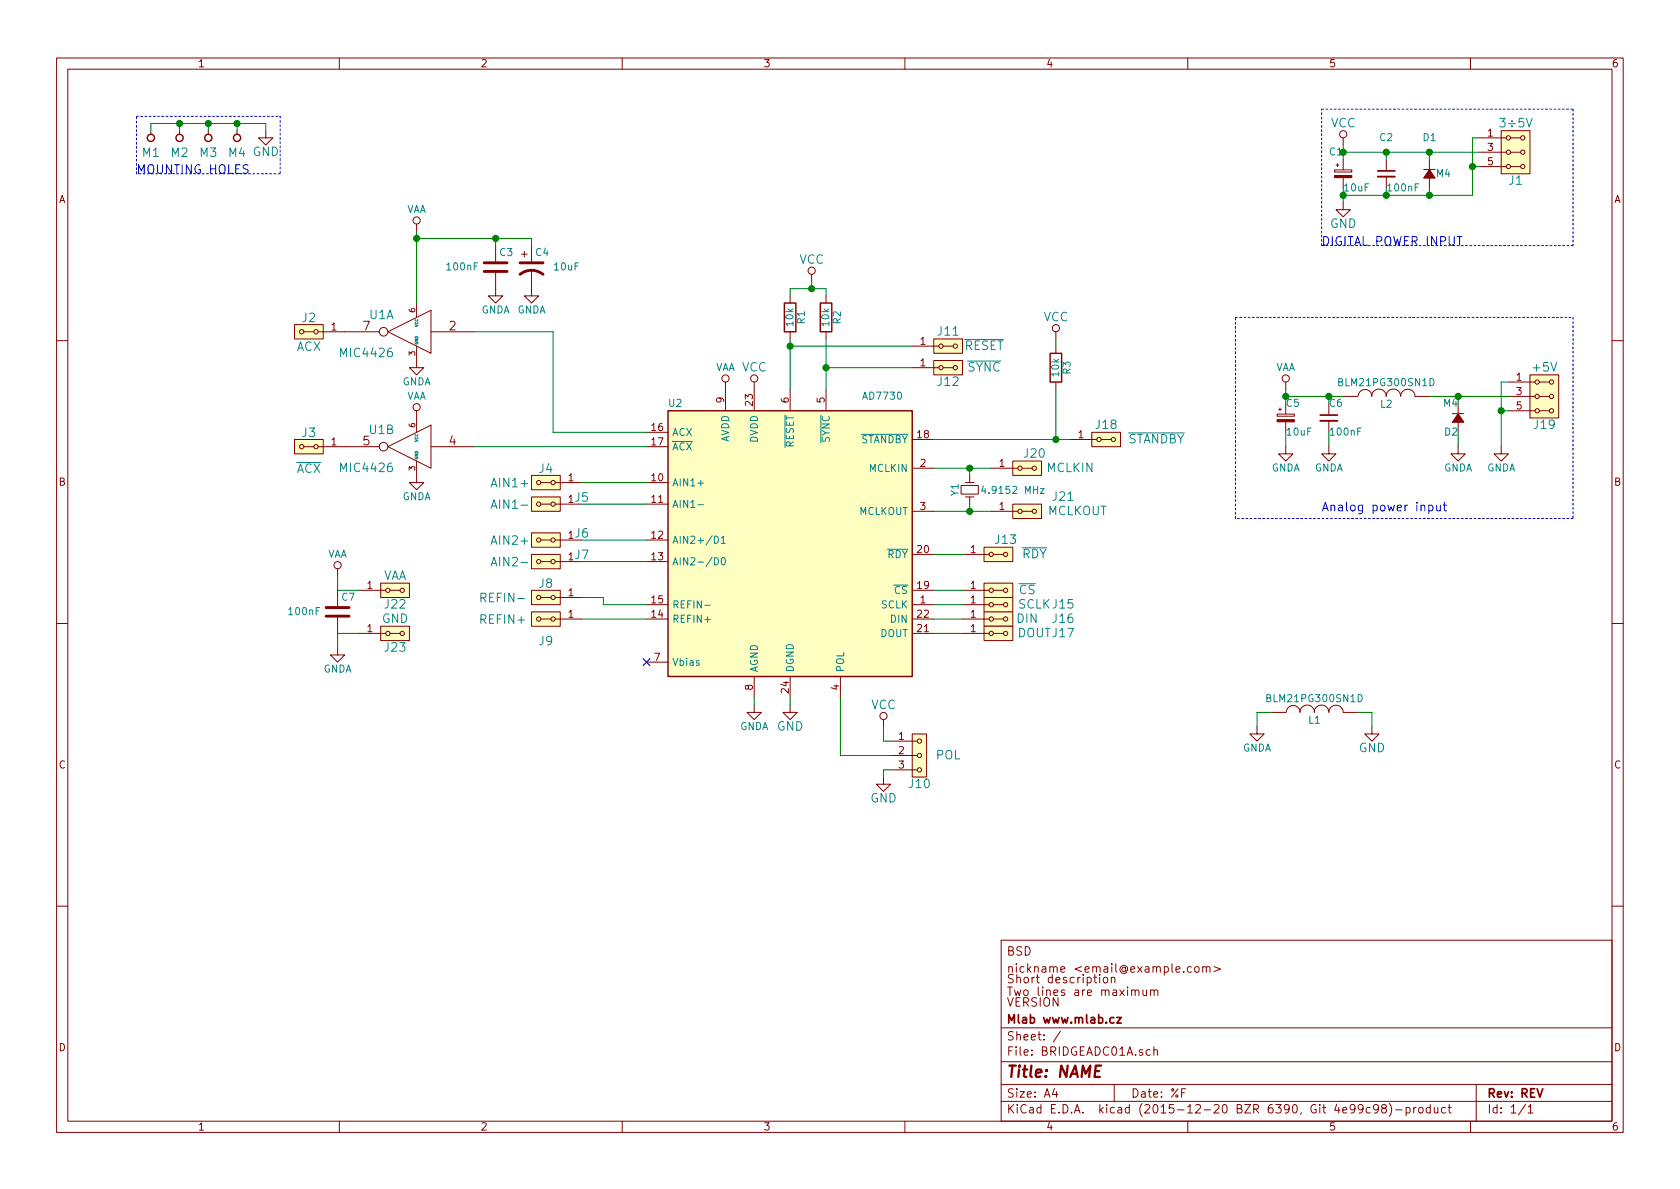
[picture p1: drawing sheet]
EESchema Schematic File Version 2
LIBS:74xgxx
LIBS:74xx
LIBS:ac-dc
LIBS:actel
LIBS:Altera
LIBS:analog_devices
LIBS:analog_switches
LIBS:atmel
LIBS:audio
LIBS:brooktre
LIBS:cmos4000
LIBS:cmos_ieee
LIBS:conn
LIBS:contrib
LIBS:cypress
LIBS:dc-dc
LIBS:device
LIBS:digital-audio
LIBS:diode
LIBS:display
LIBS:dsp
LIBS:elec-unifil
LIBS:ESD_Protection
LIBS:ftdi
LIBS:gennum
LIBS:graphic
LIBS:hc11
LIBS:intel
LIBS:interface
LIBS:ir
LIBS:Lattice
LIBS:linear
LIBS:logo
LIBS:maxim
LIBS:memory
LIBS:microchip_dspic33dsc
LIBS:microchip
LIBS:microchip_pic10mcu
LIBS:microchip_pic12mcu
LIBS:microchip_pic16mcu
LIBS:microchip_pic18mcu
LIBS:microchip_pic32mcu
LIBS:microcontrollers
LIBS:mlab_header
LIBS:mlab_mechanical
LIBS:motorola
LIBS:msp430
LIBS:nordicsemi
LIBS:nxp_armmcu
LIBS:onsemi
LIBS:opto
LIBS:Oscillators
LIBS:philips
LIBS:powerint
LIBS:power
LIBS:Power_Management
LIBS:pspice
LIBS:references
LIBS:regul
LIBS:relays
LIBS:rfcom
LIBS:sensors
LIBS:silabs
LIBS:siliconi
LIBS:stm32
LIBS:stm8
LIBS:supertex
LIBS:switches
LIBS:texas
LIBS:transf
LIBS:transistors
LIBS:ttl_ieee
LIBS:valves
LIBS:video
LIBS:Xicor
LIBS:xilinx
LIBS:Zilog
LIBS:adc-dac
LIBS:motor_drivers
LIBS:BRIDGEADC01A-cache
EELAYER 25 0
EELAYER END
$Descr A4 11693 8268
encoding utf-8
Sheet 1 1
Title "NAME"
Date "%F"
Rev "REV"
Comp "Mlab www.mlab.cz"
Comment1 "VERSION"
Comment2 "Short description \\nTwo lines are maximum"
Comment3 "nickname <email@example.com>"
Comment4 "BSD"
$EndDescr
$Comp
L HEADER_2x03_PARALLEL J1
U 1 1
P 10550 1050
F 0 "J1" H 10550 850 60  0000 C CNN
F 1 "3÷5V" H 10550 1250 60  0000 C CNN
F 2 "Mlab_Pin_Headers:Straight_2x03" H 10550 1150 60  0001 C CNN
F 3 "" H 10550 1150 60  0000 C CNN
	1    10550 1050
	1    0    0    -1  
$EndComp
$Comp
L VCC #PWR01
U 1 1
P 9350 1000
F 0 "#PWR01" H 9350 850 60  0001 C CNN
F 1 "VCC" H 9350 1150 60  0000 C CNN
F 2 "" H 9350 1000 60  0000 C CNN
F 3 "" H 9350 1000 60  0000 C CNN
	1    9350 1000
	1    0    0    -1  
$EndComp
$Comp
L GND #PWR02
U 1 1
P 9350 1400
F 0 "#PWR02" H 9350 1150 60  0001 C CNN
F 1 "GND" H 9350 1250 60  0000 C CNN
F 2 "" H 9350 1400 60  0000 C CNN
F 3 "" H 9350 1400 60  0000 C CNN
	1    9350 1400
	1    0    0    -1  
$EndComp
Text Notes 9200 1700 0    60   ~ 0
DIGITAL POWER INPUT
$Comp
L HOLE M1
U 1 1
P 1050 950
F 0 "M1" V 950 950 60  0000 C CNN
F 1 "HOLE" H 1050 850 60  0001 C CNN
F 2 "Mlab_Mechanical:MountingHole_3mm" H 1050 950 60  0001 C CNN
F 3 "" H 1050 950 60  0000 C CNN
	1    1050 950 
	0    -1   -1   0   
$EndComp
$Comp
L HOLE M2
U 1 1
P 1250 950
F 0 "M2" V 1150 950 60  0000 C CNN
F 1 "HOLE" H 1250 850 60  0001 C CNN
F 2 "Mlab_Mechanical:MountingHole_3mm" H 1250 950 60  0001 C CNN
F 3 "" H 1250 950 60  0000 C CNN
	1    1250 950 
	0    -1   -1   0   
$EndComp
$Comp
L HOLE M3
U 1 1
P 1450 950
F 0 "M3" V 1350 950 60  0000 C CNN
F 1 "HOLE" H 1450 850 60  0001 C CNN
F 2 "Mlab_Mechanical:MountingHole_3mm" H 1450 950 60  0001 C CNN
F 3 "" H 1450 950 60  0000 C CNN
	1    1450 950 
	0    -1   -1   0   
$EndComp
$Comp
L HOLE M4
U 1 1
P 1650 950
F 0 "M4" V 1550 950 60  0000 C CNN
F 1 "HOLE" H 1650 850 60  0001 C CNN
F 2 "Mlab_Mechanical:MountingHole_3mm" H 1650 950 60  0001 C CNN
F 3 "" H 1650 950 60  0000 C CNN
	1    1650 950 
	0    -1   -1   0   
$EndComp
$Comp
L GND #PWR03
U 1 1
P 1850 900
F 0 "#PWR03" H 1850 650 60  0001 C CNN
F 1 "GND" H 1850 750 60  0000 C CNN
F 2 "" H 1850 900 60  0000 C CNN
F 3 "" H 1850 900 60  0000 C CNN
	1    1850 900 
	1    0    0    -1  
$EndComp
Wire Wire Line
	1850 850  1850 900 
Wire Wire Line
	1050 850  1850 850 
Wire Wire Line
	1050 850  1050 900 
Wire Wire Line
	1250 900  1250 850 
Connection ~ 1250 850 
Wire Wire Line
	1450 900  1450 850 
Connection ~ 1450 850 
Wire Wire Line
	1650 900  1650 850 
Connection ~ 1650 850 
Wire Notes Line
	950  800  1950 800 
Wire Notes Line
	1950 800  1950 1200
Wire Notes Line
	1950 1200 950  1200
Wire Notes Line
	950  1200 950  800 
Text Notes 950  1200 0    60   ~ 0
MOUNTING HOLES
$Comp
L D_Small D1
U 1 1
P 9950 1200
F 0 "D1" V 9700 1250 50  0000 R CNN
F 1 "M4" V 9950 1350 50  0000 R CNN
F 2 "Diodes_SMD:SMA_Standard" V 9950 1200 60  0001 C CNN
F 3 "" V 9950 1200 60  0000 C CNN
	1    9950 1200
	0    1    1    0   
$EndComp
$Comp
L C_Small C2
U 1 1
P 9650 1200
F 0 "C2" H 9600 1450 50  0000 L CNN
F 1 "100nF" H 9650 1100 50  0000 L CNN
F 2 "Capacitors_SMD:C_0805" H 9650 1200 60  0001 C CNN
F 3 "" H 9650 1200 60  0000 C CNN
	1    9650 1200
	1    0    0    -1  
$EndComp
$Comp
L CP_Small C1
U 1 1
P 9350 1200
F 0 "C1" H 9250 1350 50  0000 L CNN
F 1 "10uF" H 9350 1100 50  0000 L CNN
F 2 "Capacitors_Tantalum_SMD:TantalC_SizeB_EIA-3528_Reflow" H 9350 1200 60  0001 C CNN
F 3 "" H 9350 1200 60  0000 C CNN
	1    9350 1200
	1    0    0    -1  
$EndComp
Wire Wire Line
	9350 1050 10300 1050
Wire Wire Line
	9350 1000 9350 1100
Connection ~ 9350 1050
Wire Wire Line
	9650 1100 9650 1050
Connection ~ 9650 1050
Wire Wire Line
	9950 1100 9950 1050
Connection ~ 9950 1050
Wire Wire Line
	10300 950  10250 950 
Wire Wire Line
	10250 950  10250 1350
Wire Wire Line
	10250 1350 9350 1350
Wire Wire Line
	9350 1300 9350 1400
Connection ~ 9350 1350
Wire Wire Line
	9650 1300 9650 1350
Connection ~ 9650 1350
Wire Wire Line
	9950 1300 9950 1350
Connection ~ 9950 1350
Wire Wire Line
	10300 1150 10250 1150
Connection ~ 10250 1150
Wire Notes Line
	10950 750  10950 1700
Wire Notes Line
	10950 1700 9200 1700
Wire Notes Line
	9200 1700 9200 750 
Wire Notes Line
	9200 750  10950 750 
$Comp
L AD7730 U2
U 1 1
P 5200 3500
F 0 "U2" H 4650 4200 50  0000 L CNN
F 1 "AD7730" H 6000 4250 50  0000 L CNN
F 2 "Housings_SSOP:TSSOP-24_4.4x7.8mm_Pitch0.65mm" H 5200 3500 50  0001 C CNN
F 3 "" H 5200 3500 50  0000 C CNN
	1    5200 3500
	1    0    0    -1  
$EndComp
NoConn ~ 4500 4600
$Comp
L GNDA #PWR04
U 1 1
P 5250 4900
F 0 "#PWR04" H 5250 4650 50  0001 C CNN
F 1 "GNDA" H 5250 4750 50  0000 C CNN
F 2 "" H 5250 4900 60  0000 C CNN
F 3 "" H 5250 4900 60  0000 C CNN
	1    5250 4900
	1    0    0    -1  
$EndComp
$Comp
L GND #PWR05
U 1 1
P 5500 4900
F 0 "#PWR05" H 5500 4650 60  0001 C CNN
F 1 "GND" H 5500 4750 60  0000 C CNN
F 2 "" H 5500 4900 60  0000 C CNN
F 3 "" H 5500 4900 60  0000 C CNN
	1    5500 4900
	1    0    0    -1  
$EndComp
$Comp
L Crystal_Small Y1
U 1 1
P 6750 3400
F 0 "Y1" H 6750 3500 50  0000 C CNN
F 1 "4.9152 MHz" V 6750 3100 50  0000 C CNN
F 2 "Crystals:Crystal_HC49-U_Vertical" H 6750 3400 60  0001 C CNN
F 3 "" H 6750 3400 60  0000 C CNN
	1    6750 3400
	0    -1   -1   0   
$EndComp
Wire Wire Line
	6750 3500 6750 3550
Wire Wire Line
	6500 3550 6900 3550
Wire Wire Line
	6500 3250 6900 3250
Wire Wire Line
	6750 3250 6750 3300
Wire Wire Line
	5500 4900 5500 4850
Wire Wire Line
	5250 4850 5250 4900
$Comp
L HEADER_2x03_PARALLEL J19
U 1 1
P 10750 2750
F 0 "J19" H 10750 2550 60  0000 C CNN
F 1 "+5V" H 10750 2950 60  0000 C CNN
F 2 "Mlab_Pin_Headers:Straight_2x03" H 10750 2850 60  0001 C CNN
F 3 "" H 10750 2850 60  0000 C CNN
	1    10750 2750
	1    0    0    -1  
$EndComp
Text Notes 9200 3550 0    60   ~ 0
Analog power input
$Comp
L D_Small D2
U 1 1
P 10150 2900
F 0 "D2" V 10250 2900 50  0000 R CNN
F 1 "M4" V 10050 2900 50  0000 R CNN
F 2 "Diodes_SMD:SMA_Standard" V 10150 2900 60  0001 C CNN
F 3 "" V 10150 2900 60  0000 C CNN
	1    10150 2900
	0    1    1    0   
$EndComp
$Comp
L C_Small C6
U 1 1
P 9250 2900
F 0 "C6" H 9250 3000 50  0000 L CNN
F 1 "100nF" H 9250 2800 50  0000 L CNN
F 2 "Capacitors_SMD:C_0805" H 9250 2900 60  0001 C CNN
F 3 "" H 9250 2900 60  0000 C CNN
	1    9250 2900
	1    0    0    -1  
$EndComp
$Comp
L CP_Small C5
U 1 1
P 8950 2900
F 0 "C5" H 8950 3000 50  0000 L CNN
F 1 "10uF" H 8950 2800 50  0000 L CNN
F 2 "Capacitors_Tantalum_SMD:TantalC_SizeB_EIA-3528_Reflow" H 8950 2900 60  0001 C CNN
F 3 "" H 8950 2900 60  0000 C CNN
	1    8950 2900
	1    0    0    -1  
$EndComp
Wire Wire Line
	8950 2700 8950 2800
Connection ~ 8950 2750
Wire Wire Line
	9250 2800 9250 2750
Connection ~ 9250 2750
Wire Wire Line
	10500 2650 10450 2650
Wire Wire Line
	10450 2650 10450 3100
Wire Wire Line
	8950 3000 8950 3100
Wire Wire Line
	10500 2850 10450 2850
Connection ~ 10450 2850
Wire Notes Line
	10950 2200 10950 3600
Wire Notes Line
	10950 3600 8600 3600
Wire Notes Line
	8600 3600 8600 2200
Wire Notes Line
	8600 2200 10950 2200
$Comp
L VAA #PWR07
U 1 1
P 8950 2700
F 0 "#PWR07" H 8950 2550 50  0001 C CNN
F 1 "VAA" H 8950 2850 50  0000 C CNN
F 2 "" H 8950 2700 60  0000 C CNN
F 3 "" H 8950 2700 60  0000 C CNN
	1    8950 2700
	1    0    0    -1  
$EndComp
$Comp
L VAA #PWR08
U 1 1
P 5050 2700
F 0 "#PWR08" H 5050 2550 50  0001 C CNN
F 1 "VAA" H 5050 2850 50  0000 C CNN
F 2 "" H 5050 2700 60  0000 C CNN
F 3 "" H 5050 2700 60  0000 C CNN
	1    5050 2700
	1    0    0    -1  
$EndComp
$Comp
L VCC #PWR09
U 1 1
P 5250 2700
F 0 "#PWR09" H 5250 2550 60  0001 C CNN
F 1 "VCC" H 5250 2850 60  0000 C CNN
F 2 "" H 5250 2700 60  0000 C CNN
F 3 "" H 5250 2700 60  0000 C CNN
	1    5250 2700
	1    0    0    -1  
$EndComp
$Comp
L HEADER_2x01_PARALLEL J4
U 1 1
P 3800 3350
F 0 "J4" H 3800 3250 60  0000 C CNN
F 1 "AIN1+" H 4050 3350 60  0000 C CNN
F 2 "Mlab_Pin_Headers:Straight_1x02" H 3800 3350 60  0001 C CNN
F 3 "" H 3800 3350 60  0000 C CNN
	1    3800 3350
	-1   0    0    1   
$EndComp
$Comp
L HEADER_2x01_PARALLEL J5
U 1 1
P 3800 3500
F 0 "J5" H 3550 3450 60  0000 C CNN
F 1 "AIN1-" H 4050 3500 60  0000 C CNN
F 2 "Mlab_Pin_Headers:Straight_1x02" H 3800 3500 60  0001 C CNN
F 3 "" H 3800 3500 60  0000 C CNN
	1    3800 3500
	-1   0    0    1   
$EndComp
Wire Wire Line
	4500 3500 4050 3500
Wire Wire Line
	4050 3350 4500 3350
$Comp
L HEADER_2x01_PARALLEL J6
U 1 1
P 3800 3750
F 0 "J6" H 3550 3700 60  0000 C CNN
F 1 "AIN2+" H 4050 3750 60  0000 C CNN
F 2 "Mlab_Pin_Headers:Straight_1x02" H 3800 3750 60  0001 C CNN
F 3 "" H 3800 3750 60  0000 C CNN
	1    3800 3750
	-1   0    0    1   
$EndComp
$Comp
L HEADER_2x01_PARALLEL J7
U 1 1
P 3800 3900
F 0 "J7" H 3550 3850 60  0000 C CNN
F 1 "AIN2-" H 4050 3900 60  0000 C CNN
F 2 "Mlab_Pin_Headers:Straight_1x02" H 3800 3900 60  0001 C CNN
F 3 "" H 3800 3900 60  0000 C CNN
	1    3800 3900
	-1   0    0    1   
$EndComp
Wire Wire Line
	4500 3750 4050 3750
Wire Wire Line
	4050 3900 4500 3900
$Comp
L MIC4426 U1
U 1 1
P 2850 2300
F 0 "U1" H 3045 2415 60  0000 C CNN
F 1 "MIC4426" H 3150 2150 60  0000 C CNN
F 2 "Housings_SOIC:SOIC-8_3.9x4.9mm_Pitch1.27mm" H 2850 2300 60  0001 C CNN
F 3 "" H 2850 2300 60  0000 C CNN
	1    2850 2300
	-1   0    0    -1  
$EndComp
$Comp
L MIC4426 U1
U 2 1
P 2850 3100
F 0 "U1" H 3045 3215 60  0000 C CNN
F 1 "MIC4426" H 3150 2950 60  0000 C CNN
F 2 "Housings_SOIC:SOIC-8_3.9x4.9mm_Pitch1.27mm" H 2850 3100 60  0001 C CNN
F 3 "" H 2850 3100 60  0000 C CNN
	2    2850 3100
	-1   0    0    -1  
$EndComp
$Comp
L VAA #PWR010
U 1 1
P 2900 1600
F 0 "#PWR010" H 2900 1450 50  0001 C CNN
F 1 "VAA" H 2900 1750 50  0000 C CNN
F 2 "" H 2900 1600 60  0000 C CNN
F 3 "" H 2900 1600 60  0000 C CNN
	1    2900 1600
	1    0    0    -1  
$EndComp
$Comp
L VAA #PWR011
U 1 1
P 2900 2900
F 0 "#PWR011" H 2900 2750 50  0001 C CNN
F 1 "VAA" H 2900 3050 50  0000 C CNN
F 2 "" H 2900 2900 60  0000 C CNN
F 3 "" H 2900 2900 60  0000 C CNN
	1    2900 2900
	1    0    0    -1  
$EndComp
$Comp
L GNDA #PWR012
U 1 1
P 2900 3300
F 0 "#PWR012" H 2900 3050 50  0001 C CNN
F 1 "GNDA" H 2900 3150 50  0000 C CNN
F 2 "" H 2900 3300 60  0000 C CNN
F 3 "" H 2900 3300 60  0000 C CNN
	1    2900 3300
	1    0    0    -1  
$EndComp
$Comp
L GNDA #PWR013
U 1 1
P 2900 2500
F 0 "#PWR013" H 2900 2250 50  0001 C CNN
F 1 "GNDA" H 2900 2350 50  0000 C CNN
F 2 "" H 2900 2500 60  0000 C CNN
F 3 "" H 2900 2500 60  0000 C CNN
	1    2900 2500
	1    0    0    -1  
$EndComp
Wire Wire Line
	3300 2300 3850 2300
Wire Wire Line
	3850 2300 3850 3000
Wire Wire Line
	3850 3000 4500 3000
Wire Wire Line
	3300 3100 4500 3100
$Comp
L HEADER_2x01_PARALLEL J2
U 1 1
P 2150 2300
F 0 "J2" H 2150 2200 60  0000 C CNN
F 1 "ACX" H 2150 2400 60  0000 C CNN
F 2 "Mlab_Pin_Headers:Straight_1x02" H 2150 2300 60  0001 C CNN
F 3 "" H 2150 2300 60  0000 C CNN
	1    2150 2300
	-1   0    0    1   
$EndComp
$Comp
L HEADER_2x01_PARALLEL J3
U 1 1
P 2150 3100
F 0 "J3" H 2150 3000 60  0000 C CNN
F 1 "~ACX" H 2150 3250 60  0000 C CNN
F 2 "Mlab_Pin_Headers:Straight_1x02" H 2150 3100 60  0001 C CNN
F 3 "" H 2150 3100 60  0000 C CNN
	1    2150 3100
	-1   0    0    1   
$EndComp
$Comp
L HEADER_2x01_PARALLEL J8
U 1 1
P 3800 4150
F 0 "J8" H 3800 4050 60  0000 C CNN
F 1 "REFIN-" H 4100 4150 60  0000 C CNN
F 2 "Mlab_Pin_Headers:Straight_1x02" H 3800 4150 60  0001 C CNN
F 3 "" H 3800 4150 60  0000 C CNN
	1    3800 4150
	-1   0    0    1   
$EndComp
$Comp
L HEADER_2x01_PARALLEL J9
U 1 1
P 3800 4300
F 0 "J9" H 3800 4450 60  0000 C CNN
F 1 "REFIN+" H 4100 4300 60  0000 C CNN
F 2 "Mlab_Pin_Headers:Straight_1x02" H 3800 4300 60  0001 C CNN
F 3 "" H 3800 4300 60  0000 C CNN
	1    3800 4300
	-1   0    0    1   
$EndComp
Wire Wire Line
	4050 4150 4200 4150
Wire Wire Line
	4200 4150 4200 4200
Wire Wire Line
	4200 4200 4500 4200
Wire Wire Line
	4500 4300 4050 4300
$Comp
L HEADER_1x03 J10
U 1 1
P 6400 5250
F 0 "J10" H 6400 5050 60  0000 C CNN
F 1 "POL" H 6600 5250 60  0000 C CNN
F 2 "Mlab_Pin_Headers:Straight_1x03" H 6400 5350 60  0001 C CNN
F 3 "" H 6400 5350 60  0000 C CNN
	1    6400 5250
	1    0    0    -1  
$EndComp
$Comp
L VCC #PWR014
U 1 1
P 6150 5050
F 0 "#PWR014" H 6150 4900 60  0001 C CNN
F 1 "VCC" H 6150 5200 60  0000 C CNN
F 2 "" H 6150 5050 60  0000 C CNN
F 3 "" H 6150 5050 60  0000 C CNN
	1    6150 5050
	1    0    0    -1  
$EndComp
Wire Wire Line
	5850 4850 5850 5250
Wire Wire Line
	5850 5250 6200 5250
Wire Wire Line
	6200 5150 6150 5150
Wire Wire Line
	6150 5150 6150 5050
$Comp
L GND #PWR015
U 1 1
P 6150 5400
F 0 "#PWR015" H 6150 5150 60  0001 C CNN
F 1 "GND" H 6150 5250 60  0000 C CNN
F 2 "" H 6150 5400 60  0000 C CNN
F 3 "" H 6150 5400 60  0000 C CNN
	1    6150 5400
	1    0    0    -1  
$EndComp
Wire Wire Line
	6150 5400 6150 5350
Wire Wire Line
	6150 5350 6200 5350
$Comp
L HEADER_2x01_PARALLEL J13
U 1 1
P 6950 3850
F 0 "J13" H 7000 3950 60  0000 C CNN
F 1 "~RDY" H 7200 3850 60  0000 C CNN
F 2 "Mlab_Pin_Headers:Straight_1x02" H 6950 3850 60  0001 C CNN
F 3 "" H 6950 3850 60  0000 C CNN
	1    6950 3850
	1    0    0    -1  
$EndComp
$Comp
L HEADER_2x01_PARALLEL J14
U 1 1
P 6950 4100
F 0 "J14" H 6950 4000 60  0000 C CNN
F 1 "~CS" H 7150 4100 60  0000 C CNN
F 2 "Mlab_Pin_Headers:Straight_1x02" H 6950 4100 60  0001 C CNN
F 3 "" H 6950 4100 60  0000 C CNN
	1    6950 4100
	1    0    0    -1  
$EndComp
$Comp
L HEADER_2x01_PARALLEL J15
U 1 1
P 6950 4200
F 0 "J15" H 7400 4200 60  0000 C CNN
F 1 "SCLK" H 7200 4200 60  0000 C CNN
F 2 "Mlab_Pin_Headers:Straight_1x02" H 6950 4200 60  0001 C CNN
F 3 "" H 6950 4200 60  0000 C CNN
	1    6950 4200
	1    0    0    -1  
$EndComp
$Comp
L HEADER_2x01_PARALLEL J16
U 1 1
P 6950 4300
F 0 "J16" H 7400 4300 60  0000 C CNN
F 1 "DIN" H 7150 4300 60  0000 C CNN
F 2 "Mlab_Pin_Headers:Straight_1x02" H 6950 4300 60  0001 C CNN
F 3 "" H 6950 4300 60  0000 C CNN
	1    6950 4300
	1    0    0    -1  
$EndComp
$Comp
L HEADER_2x01_PARALLEL J17
U 1 1
P 6950 4400
F 0 "J17" H 7400 4400 60  0000 C CNN
F 1 "DOUT" H 7200 4400 60  0000 C CNN
F 2 "Mlab_Pin_Headers:Straight_1x02" H 6950 4400 60  0001 C CNN
F 3 "" H 6950 4400 60  0000 C CNN
	1    6950 4400
	1    0    0    -1  
$EndComp
Wire Wire Line
	6700 3850 6500 3850
Wire Wire Line
	6500 4100 6700 4100
Wire Wire Line
	6700 4200 6500 4200
Wire Wire Line
	6500 4300 6700 4300
Wire Wire Line
	6700 4400 6500 4400
$Comp
L R R1
U 1 1
P 5500 2200
F 0 "R1" V 5580 2200 50  0000 C CNN
F 1 "10k" V 5500 2200 50  0000 C CNN
F 2 "Resistors_SMD:R_0805" V 5430 2200 30  0001 C CNN
F 3 "" H 5500 2200 30  0000 C CNN
	1    5500 2200
	1    0    0    -1  
$EndComp
$Comp
L R R2
U 1 1
P 5750 2200
F 0 "R2" V 5830 2200 50  0000 C CNN
F 1 "10k" V 5750 2200 50  0000 C CNN
F 2 "Resistors_SMD:R_0805" V 5680 2200 30  0001 C CNN
F 3 "" H 5750 2200 30  0000 C CNN
	1    5750 2200
	1    0    0    -1  
$EndComp
$Comp
L VCC #PWR016
U 1 1
P 5650 1950
F 0 "#PWR016" H 5650 1800 60  0001 C CNN
F 1 "VCC" H 5650 2100 60  0000 C CNN
F 2 "" H 5650 1950 60  0000 C CNN
F 3 "" H 5650 1950 60  0000 C CNN
	1    5650 1950
	1    0    0    -1  
$EndComp
Wire Wire Line
	5500 2050 5500 2000
Wire Wire Line
	5500 2000 5750 2000
Wire Wire Line
	5750 2000 5750 2050
Wire Wire Line
	5650 1950 5650 2000
Connection ~ 5650 2000
Wire Wire Line
	5500 2350 5500 2700
Wire Wire Line
	5750 2350 5750 2700
$Comp
L HEADER_2x01_PARALLEL J11
U 1 1
P 6600 2400
F 0 "J11" H 6600 2500 60  0000 C CNN
F 1 "~RESET" H 6850 2400 60  0000 C CNN
F 2 "Mlab_Pin_Headers:Straight_1x02" H 6600 2400 60  0001 C CNN
F 3 "" H 6600 2400 60  0000 C CNN
	1    6600 2400
	1    0    0    -1  
$EndComp
$Comp
L HEADER_2x01_PARALLEL J12
U 1 1
P 6600 2550
F 0 "J12" H 6600 2450 60  0000 C CNN
F 1 "~SYNC" H 6850 2550 60  0000 C CNN
F 2 "Mlab_Pin_Headers:Straight_1x02" H 6600 2550 60  0001 C CNN
F 3 "" H 6600 2550 60  0000 C CNN
	1    6600 2550
	1    0    0    -1  
$EndComp
Wire Wire Line
	6350 2400 5500 2400
Connection ~ 5500 2400
Wire Wire Line
	6350 2550 5750 2550
Connection ~ 5750 2550
$Comp
L R R3
U 1 1
P 7350 2550
F 0 "R3" V 7430 2550 50  0000 C CNN
F 1 "10k" V 7350 2550 50  0000 C CNN
F 2 "Resistors_SMD:R_0805" V 7280 2550 30  0001 C CNN
F 3 "" H 7350 2550 30  0000 C CNN
	1    7350 2550
	1    0    0    -1  
$EndComp
$Comp
L VCC #PWR017
U 1 1
P 7350 2350
F 0 "#PWR017" H 7350 2200 60  0001 C CNN
F 1 "VCC" H 7350 2500 60  0000 C CNN
F 2 "" H 7350 2350 60  0000 C CNN
F 3 "" H 7350 2350 60  0000 C CNN
	1    7350 2350
	1    0    0    -1  
$EndComp
Wire Wire Line
	7350 2400 7350 2350
Wire Wire Line
	7350 2700 7350 3050
Wire Wire Line
	6500 3050 7450 3050
$Comp
L HEADER_2x01_PARALLEL J18
U 1 1
P 7700 3050
F 0 "J18" H 7700 3150 60  0000 C CNN
F 1 "~STANDBY" H 8050 3050 60  0000 C CNN
F 2 "Mlab_Pin_Headers:Straight_1x02" H 7700 3050 60  0001 C CNN
F 3 "" H 7700 3050 60  0000 C CNN
	1    7700 3050
	1    0    0    -1  
$EndComp
Connection ~ 7350 3050
$Comp
L GNDA #PWR018
U 1 1
P 8750 5050
F 0 "#PWR018" H 8750 4800 50  0001 C CNN
F 1 "GNDA" H 8750 4900 50  0000 C CNN
F 2 "" H 8750 5050 60  0000 C CNN
F 3 "" H 8750 5050 60  0000 C CNN
	1    8750 5050
	1    0    0    -1  
$EndComp
$Comp
L GND #PWR019
U 1 1
P 9550 5050
F 0 "#PWR019" H 9550 4800 60  0001 C CNN
F 1 "GND" H 9550 4900 60  0000 C CNN
F 2 "" H 9550 5050 60  0000 C CNN
F 3 "" H 9550 5050 60  0000 C CNN
	1    9550 5050
	1    0    0    -1  
$EndComp
$Comp
L INDUCTOR L1
U 1 1
P 9150 4950
F 0 "L1" V 9100 4950 50  0000 C CNN
F 1 "BLM21PG300SN1D" V 9250 4950 50  0000 C CNN
F 2 "Capacitors_SMD:C_0805" H 9150 4950 60  0001 C CNN
F 3 "" H 9150 4950 60  0000 C CNN
	1    9150 4950
	0    -1   -1   0   
$EndComp
Wire Wire Line
	8850 4950 8750 4950
Wire Wire Line
	8750 4950 8750 5050
Wire Wire Line
	9450 4950 9550 4950
Wire Wire Line
	9550 4950 9550 5050
$Comp
L CP1 C4
U 1 1
P 3700 1850
F 0 "C4" H 3725 1950 50  0000 L CNN
F 1 "10uF" H 3850 1850 50  0000 L CNN
F 2 "Capacitors_Tantalum_SMD:TantalC_SizeB_EIA-3528_Reflow" H 3700 1850 60  0001 C CNN
F 3 "" H 3700 1850 60  0000 C CNN
	1    3700 1850
	1    0    0    -1  
$EndComp
$Comp
L C C3
U 1 1
P 3450 1850
F 0 "C3" H 3475 1950 50  0000 L CNN
F 1 "100nF" H 3100 1850 50  0000 L CNN
F 2 "Capacitors_SMD:C_0805" H 3488 1700 30  0001 C CNN
F 3 "" H 3450 1850 60  0000 C CNN
	1    3450 1850
	1    0    0    -1  
$EndComp
$Comp
L GNDA #PWR020
U 1 1
P 3450 2000
F 0 "#PWR020" H 3450 1750 50  0001 C CNN
F 1 "GNDA" H 3450 1850 50  0000 C CNN
F 2 "" H 3450 2000 60  0000 C CNN
F 3 "" H 3450 2000 60  0000 C CNN
	1    3450 2000
	1    0    0    -1  
$EndComp
$Comp
L GNDA #PWR021
U 1 1
P 3700 2000
F 0 "#PWR021" H 3700 1750 50  0001 C CNN
F 1 "GNDA" H 3700 1850 50  0000 C CNN
F 2 "" H 3700 2000 60  0000 C CNN
F 3 "" H 3700 2000 60  0000 C CNN
	1    3700 2000
	1    0    0    -1  
$EndComp
Wire Wire Line
	2900 1600 2900 2100
Wire Wire Line
	2900 1650 3700 1650
Wire Wire Line
	3700 1650 3700 1700
Connection ~ 2900 1650
Wire Wire Line
	3450 1700 3450 1650
Connection ~ 3450 1650
$Comp
L INDUCTOR L2
U 1 1
P 9650 2750
F 0 "L2" V 9600 2750 50  0000 C CNN
F 1 "BLM21PG300SN1D" V 9750 2750 50  0000 C CNN
F 2 "Capacitors_SMD:C_0805" H 9650 2750 60  0001 C CNN
F 3 "" H 9650 2750 60  0000 C CNN
	1    9650 2750
	0    -1   -1   0   
$EndComp
Wire Wire Line
	9950 2750 10500 2750
Wire Wire Line
	10150 3000 10150 3100
Wire Wire Line
	9250 3000 9250 3100
$Comp
L HEADER_2x01_PARALLEL J21
U 1 1
P 7150 3550
F 0 "J21" H 7400 3650 60  0000 C CNN
F 1 "MCLKOUT" H 7500 3550 60  0000 C CNN
F 2 "Mlab_Pin_Headers:Straight_1x02" H 7150 3550 60  0001 C CNN
F 3 "" H 7150 3550 60  0000 C CNN
	1    7150 3550
	1    0    0    -1  
$EndComp
$Comp
L HEADER_2x01_PARALLEL J20
U 1 1
P 7150 3250
F 0 "J20" H 7200 3350 60  0000 C CNN
F 1 "MCLKIN" H 7450 3250 60  0000 C CNN
F 2 "Mlab_Pin_Headers:Straight_1x02" H 7150 3250 60  0001 C CNN
F 3 "" H 7150 3250 60  0000 C CNN
	1    7150 3250
	1    0    0    -1  
$EndComp
Connection ~ 6750 3550
Connection ~ 6750 3250
Wire Wire Line
	10150 2800 10150 2750
Connection ~ 10150 2750
Wire Wire Line
	8950 2750 9350 2750
$Comp
L HEADER_2x01_PARALLEL J22
U 1 1
P 2750 4100
F 0 "J22" H 2750 4000 60  0000 C CNN
F 1 "VAA" H 2750 4200 60  0000 C CNN
F 2 "Mlab_Pin_Headers:Straight_1x02" H 2750 4100 60  0001 C CNN
F 3 "" H 2750 4100 60  0000 C CNN
	1    2750 4100
	1    0    0    -1  
$EndComp
$Comp
L VAA #PWR025
U 1 1
P 2350 4000
F 0 "#PWR025" H 2350 3850 50  0001 C CNN
F 1 "VAA" H 2350 4150 50  0000 C CNN
F 2 "" H 2350 4000 60  0000 C CNN
F 3 "" H 2350 4000 60  0000 C CNN
	1    2350 4000
	1    0    0    -1  
$EndComp
$Comp
L GNDA #PWR026
U 1 1
P 2350 4500
F 0 "#PWR026" H 2350 4250 50  0001 C CNN
F 1 "GNDA" H 2350 4350 50  0000 C CNN
F 2 "" H 2350 4500 60  0000 C CNN
F 3 "" H 2350 4500 60  0000 C CNN
	1    2350 4500
	1    0    0    -1  
$EndComp
$Comp
L HEADER_2x01_PARALLEL J23
U 1 1
P 2750 4400
F 0 "J23" H 2750 4300 60  0000 C CNN
F 1 "GND" H 2750 4500 60  0000 C CNN
F 2 "Mlab_Pin_Headers:Straight_1x02" H 2750 4400 60  0001 C CNN
F 3 "" H 2750 4400 60  0000 C CNN
	1    2750 4400
	1    0    0    -1  
$EndComp
Wire Wire Line
	2350 4500 2350 4400
Wire Wire Line
	2350 4400 2500 4400
Wire Wire Line
	2500 4100 2350 4100
Wire Wire Line
	2350 4100 2350 4000
$Comp
L C C7
U 1 1
P 2350 4250
F 0 "C7" H 2375 4350 50  0000 L CNN
F 1 "100nF" H 2000 4250 50  0000 L CNN
F 2 "Capacitors_SMD:C_0805" H 2388 4100 30  0001 C CNN
F 3 "" H 2350 4250 60  0000 C CNN
	1    2350 4250
	1    0    0    -1  
$EndComp
$Comp
L GNDA #PWR?
U 1 1
P 8950 3100
F 0 "#PWR?" H 8950 2850 50  0001 C CNN
F 1 "GNDA" H 8950 2950 50  0000 C CNN
F 2 "" H 8950 3100 60  0000 C CNN
F 3 "" H 8950 3100 60  0000 C CNN
	1    8950 3100
	1    0    0    -1  
$EndComp
$Comp
L GNDA #PWR?
U 1 1
P 9250 3100
F 0 "#PWR?" H 9250 2850 50  0001 C CNN
F 1 "GNDA" H 9250 2950 50  0000 C CNN
F 2 "" H 9250 3100 60  0000 C CNN
F 3 "" H 9250 3100 60  0000 C CNN
	1    9250 3100
	1    0    0    -1  
$EndComp
$Comp
L GNDA #PWR?
U 1 1
P 10150 3100
F 0 "#PWR?" H 10150 2850 50  0001 C CNN
F 1 "GNDA" H 10150 2950 50  0000 C CNN
F 2 "" H 10150 3100 60  0000 C CNN
F 3 "" H 10150 3100 60  0000 C CNN
	1    10150 3100
	1    0    0    -1  
$EndComp
$Comp
L GNDA #PWR?
U 1 1
P 10450 3100
F 0 "#PWR?" H 10450 2850 50  0001 C CNN
F 1 "GNDA" H 10450 2950 50  0000 C CNN
F 2 "" H 10450 3100 60  0000 C CNN
F 3 "" H 10450 3100 60  0000 C CNN
	1    10450 3100
	1    0    0    -1  
$EndComp
$EndSCHEMATC
